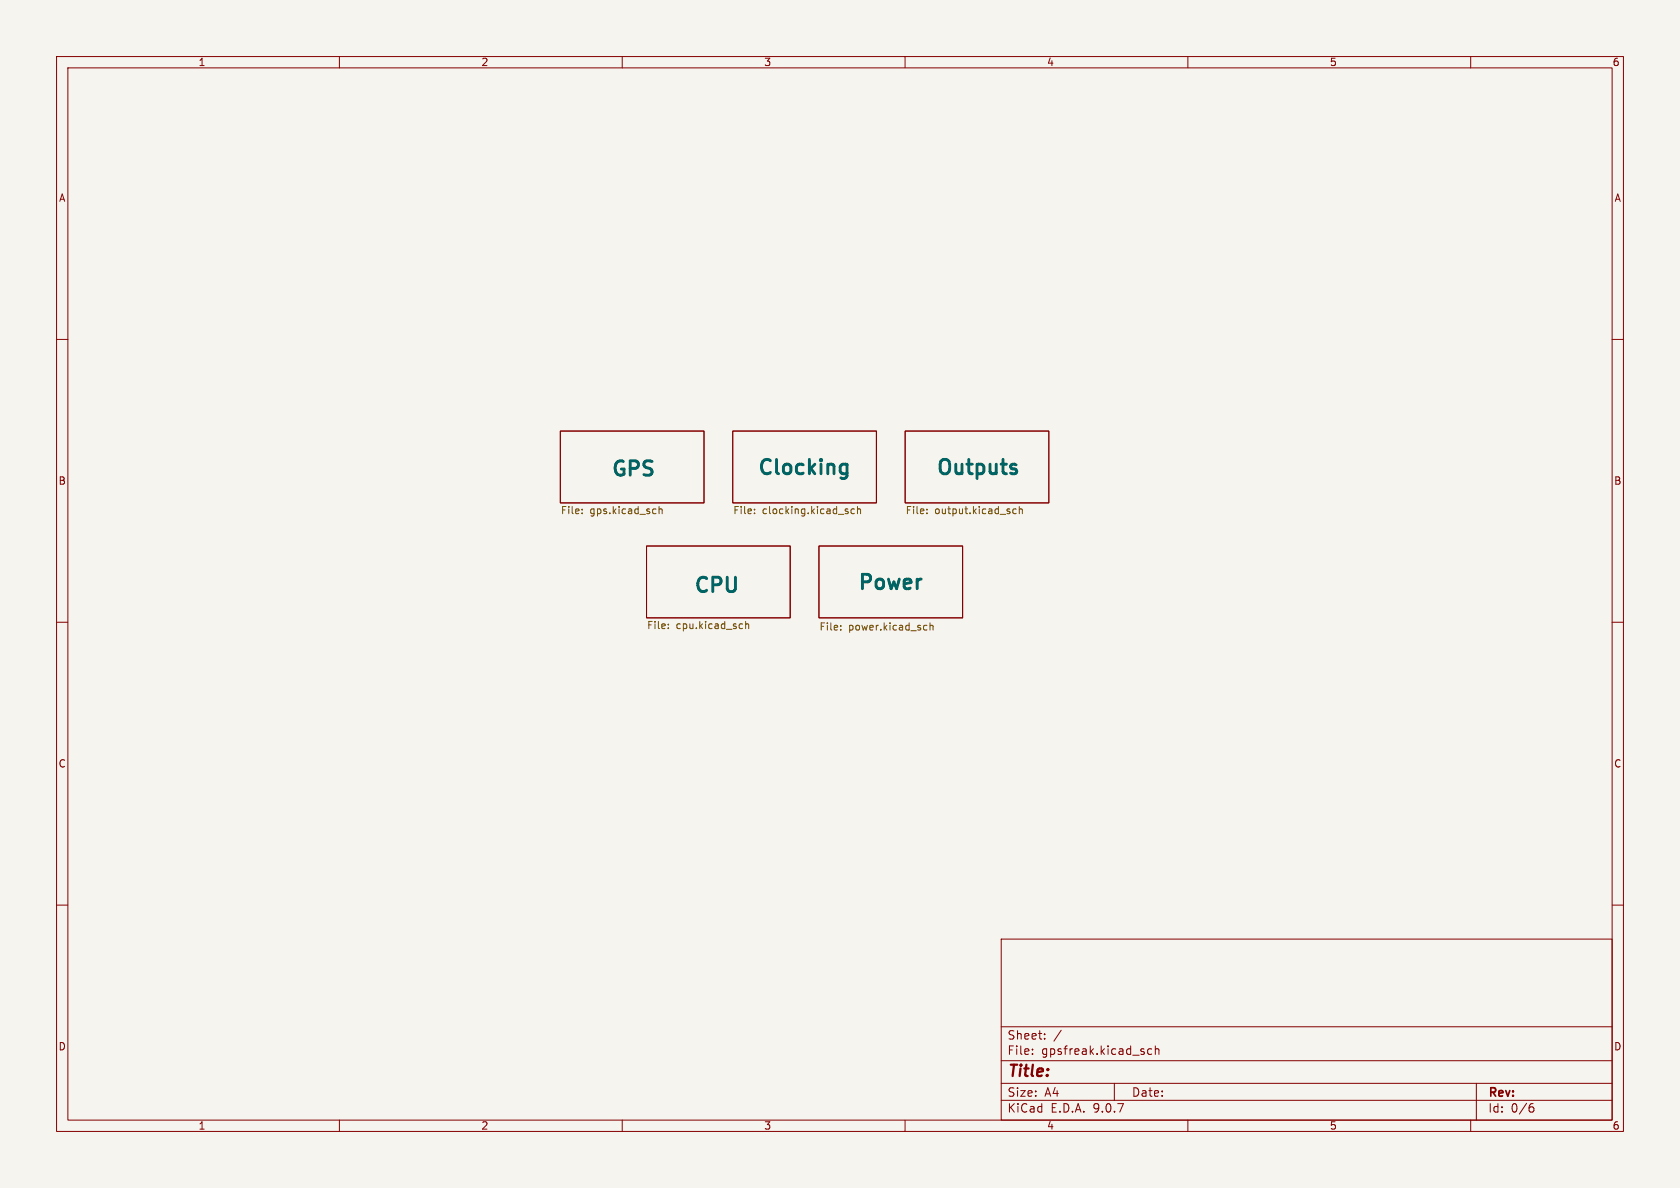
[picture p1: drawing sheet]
<svg xmlns="http://www.w3.org/2000/svg" width="297mm" height="210mm" viewBox="0 0 297 210" stroke-linecap="round" stroke-linejoin="round" font-family="sans-serif">
<path d="M0 0h297v210h-297z" fill="#f5f4ef" stroke="#f5f4ef" stroke-width=".18"/>
<g fill="none" stroke="#840000" stroke-width=".18">
<path d="M10 10h277v190h-277zM12 12h273v186h-273zM60 10v2M110 10v2M160 10v2M210 10v2M260 10v2M10 60h2M99.1 76.2h25.4v12.7h-25.4zM129.5 76.2h25.4v12.7h-25.4zM160 76.2h25.4v12.7h-25.4zM285 60h2"/>
<path d="M114.3 96.5h25.4v12.7h-25.4zM144.8 96.5h25.4v12.7h-25.4zM10 110h2M285 110h2M10 160h2M177 166h108v32h-108zM285 160h2M60 198v2M110 198v2M160 198v2M177 194.5h108M177 191.5h108"/>
<path d="M177 187.5h108M177 181.5h108M182.5 186.3v.1M182.5 185.5v.1M184.7 183.6v.1M184.7 182.8v.1M187.6 182.1l-1.3 2M197 191.5v3M203.6 185.5l-.4-.1-.3 .3v.4l.1 .2h.6M204.2 185.5l.3-.1 .3 .1 .1 .9M204.2 184.9v1.5M210 198v2"/>
<path d="M260 198v2M261 191.5v6.5M270.6 195.7h.4l.2 .3-.1 .5-.5 .1M271 195.1l-.4 .1"/>
</g>
<path d="M149.5 82.1l.2 .1M149.7 82.1v2l-.2 .4M149.7 83.6l-.2 .1" fill="none" stroke="#006464" stroke-width=".51"/>
<g fill="none" stroke="#725600" stroke-width=".18">
<path d="M102.9 90.7v.1M102.9 90v.1M116.5 90.1l.2-.1h.3l.1 .8M116.5 89.5v1.3M133.4 90.7v.1M133.4 90v.1M151 90h-.3l-.3 .2 .2 .5h.4M151.6 90.1l.2-.1h.3v.8M151.6 89.5v1.3M163.9 90.7v.1M163.9 90v.1M179.7 90h-.4l-.3 .2 .2 .5h.5"/>
<path d="M180.2 90.1l.2-.1h.3v.8M180.2 89.5v1.3M118.1 111v.1M118.1 110.3v.2M131.2 110.3h.1M131.3 111.1h-.1M131.8 109.9v1.2M131.8 110.4l.2-.1h.3l.1 .8M148.6 111.3v.1M148.6 110.6v.1M163.5 110.5l.4 .1M163.9 111.3l-.4 .1"/>
<path d="M164.4 110.7l.2-.2 .3 .1 .1 .8M164.4 110.1v1.3"/>
</g>
<g font-size="3.5" fill="#006464">
<text x="107.8" y="84.9">GPS</text>
<text x="133.6" y="84.6">Clocking</text>
<text x="165.2" y="84.6">Outputs</text>
<text x="122.4" y="105.5">CPU</text>
<text x="151.3" y="105">Power</text>
</g>
<text font-size="2.8" fill="#840000" x="178" y="190.9">Title:</text>
<g font-size="2.1" fill="#840000">
<text x="178" y="184">Sheet:</text>
<text x="178" y="186.7">File:</text>
<text x="184.1" y="186.7">gpsfreak.kicad_sch</text>
<text x="178" y="196.9">KiCad</text>
<text x="178" y="194.1">Size:</text>
<text x="184.7" y="194.1">A4</text>
<text x="185.7" y="196.9">E.D.A.</text>
<text x="193.3" y="196.9">9.0.7</text>
<text x="200" y="194.1">Date:</text>
<text x="263" y="194.3">Rev:</text>
<text x="263" y="196.9">Id:</text>
<text x="267.1" y="196.9">0/6</text>
</g>
<g font-size="1.8" fill="#840000">
<text x="35" y="11.9">1</text>
<text x="85" y="11.9">2</text>
<text x="135" y="11.9">3</text>
<text x="185" y="11.9">4</text>
<text x="235" y="11.9">5</text>
<text x="285" y="11.9">6</text>
<text x="10.3" y="35.9">A</text>
<text x="285.3" y="35.9">A</text>
<text x="10.3" y="85.9">B</text>
<text x="285.3" y="85.9">B</text>
<text x="10.3" y="135.9">C</text>
<text x="285.3" y="135.9">C</text>
<text x="10.3" y="185.9">D</text>
<text x="285.3" y="185.9">D</text>
<text x="35" y="199.9">1</text>
<text x="85" y="199.9">2</text>
<text x="135" y="199.9">3</text>
<text x="185" y="199.9">4</text>
<text x="235" y="199.9">5</text>
<text x="285" y="199.9">6</text>
</g>
<g font-size="1.8" fill="#725600">
<text x="99.1" y="91.2">File:</text>
<text x="104.3" y="91.2">gps.kicad_sch</text>
<text x="129.5" y="91.2">File:</text>
<text x="134.8" y="91.2">clocking.kicad_sch</text>
<text x="160" y="91.2">File:</text>
<text x="165.2" y="91.2">output.kicad_sch</text>
<text x="114.3" y="111.5">File:</text>
<text x="119.5" y="111.5">cpu.kicad_sch</text>
<text x="144.8" y="111.8">File:</text>
<text x="150" y="111.8">power.kicad_sch</text>
</g>
</svg>
